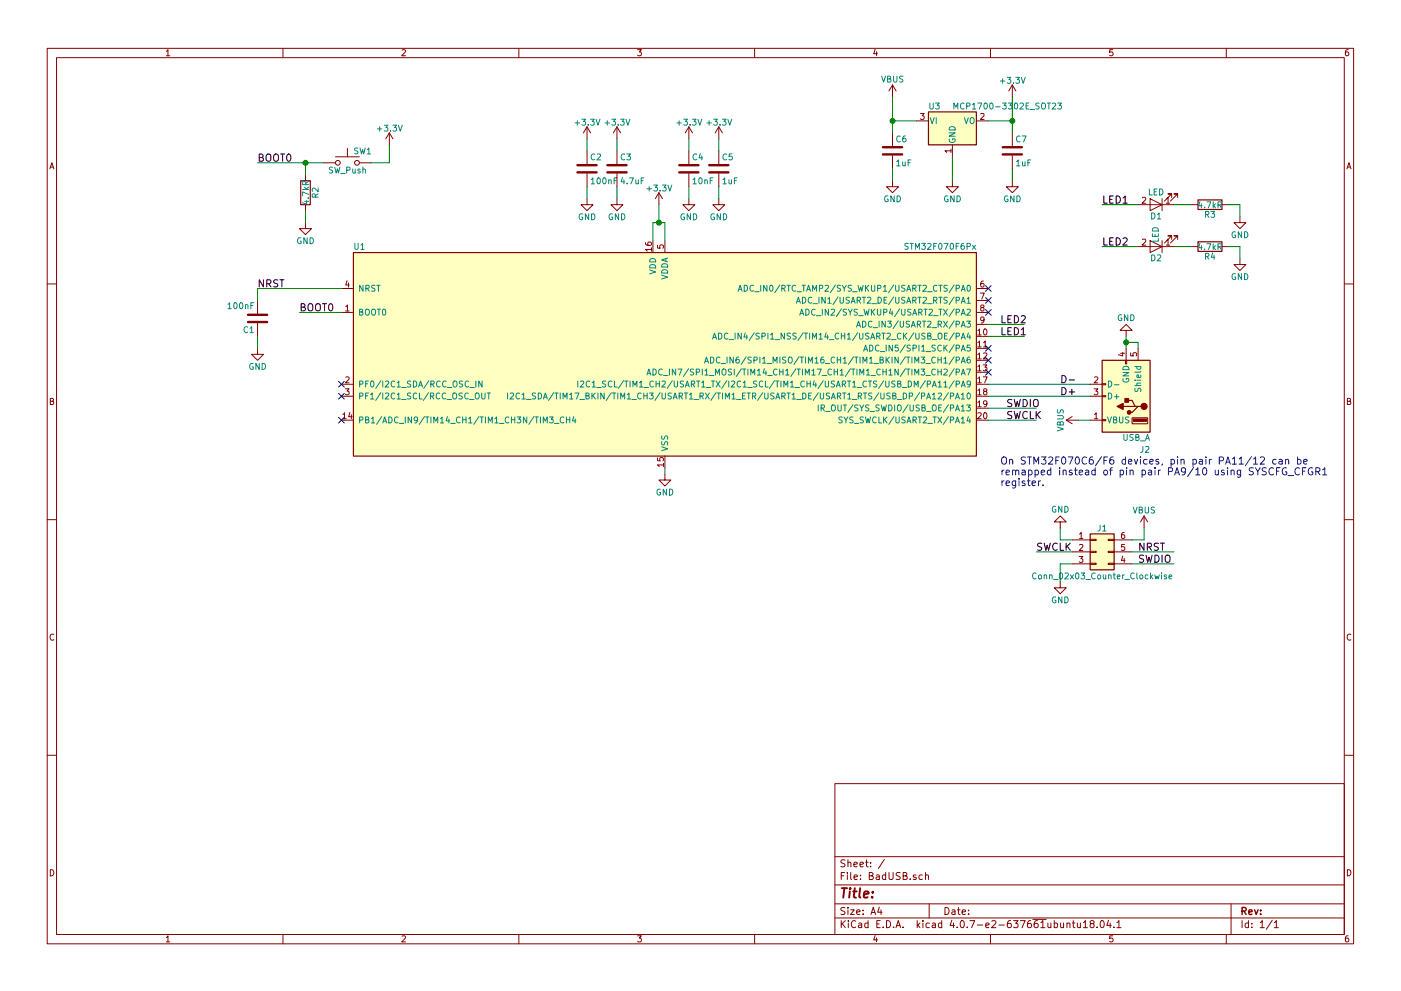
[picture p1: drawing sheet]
EESchema Schematic File Version 2
LIBS:BadUSB-rescue
LIBS:power
LIBS:device
LIBS:switches
LIBS:relays
LIBS:motors
LIBS:transistors
LIBS:conn
LIBS:linear
LIBS:regul
LIBS:74xx
LIBS:cmos4000
LIBS:adc-dac
LIBS:memory
LIBS:xilinx
LIBS:microcontrollers
LIBS:dsp
LIBS:microchip
LIBS:analog_switches
LIBS:motorola
LIBS:texas
LIBS:intel
LIBS:audio
LIBS:interface
LIBS:digital-audio
LIBS:philips
LIBS:display
LIBS:cypress
LIBS:siliconi
LIBS:opto
LIBS:atmel
LIBS:contrib
LIBS:valves
LIBS:stm32
LIBS:BadUSB-cache
EELAYER 25 0
EELAYER END
$Descr A4 11693 8268
encoding utf-8
Sheet 1 1
Title ""
Date ""
Rev ""
Comp ""
Comment1 ""
Comment2 ""
Comment3 ""
Comment4 ""
$EndDescr
$Comp
L LED D1
U 1 1
P 9650 1700
F 0 "D1" H 9650 1800 50  0000 C CNN
F 1 "LED" H 9650 1600 50  0000 C CNN
F 2 "w_smd_leds:Led_0603" H 9650 1700 50  0001 C CNN
F 3 "" H 9650 1700 50  0001 C CNN
	1    9650 1700
	-1   0    0    1   
$EndComp
$Comp
L LED D2
U 1 1
P 9650 2050
F 0 "D2" H 9650 2150 50  0000 C CNN
F 1 "LED" V 9650 1950 50  0000 C CNN
F 2 "w_smd_leds:Led_0603" H 9650 2050 50  0001 C CNN
F 3 "" H 9650 2050 50  0001 C CNN
	1    9650 2050
	-1   0    0    1   
$EndComp
$Comp
L USB_A J2
U 1 1
P 9400 3300
F 0 "J2" H 9200 3750 50  0000 L CNN
F 1 "USB_A" H 9200 3650 50  0000 L CNN
F 2 "USB:USB_A_RECEPTACLE" H 9550 3250 50  0001 C CNN
F 3 "" H 9550 3250 50  0001 C CNN
	1    9400 3300
	-1   0    0    1   
$EndComp
$Comp
L STM32F070F6Px U1
U 1 1
P 5550 3000
F 0 "U1" H 2950 3925 50  0000 L BNN
F 1 "STM32F070F6Px" H 8150 3925 50  0000 R BNN
F 2 "w_smd_dil:tssop-20" H 8150 3875 50  0001 R TNN
F 3 "" H 5550 3000 50  0001 C CNN
	1    5550 3000
	1    0    0    -1  
$EndComp
$Comp
L +3.3V-RESCUE-BadUSB #PWR01
U 1 1
P 5500 1700
F 0 "#PWR01" H 5500 1550 50  0001 C CNN
F 1 "+3.3V" H 5500 1840 50  0000 C CNN
F 2 "" H 5500 1700 50  0001 C CNN
F 3 "" H 5500 1700 50  0001 C CNN
	1    5500 1700
	1    0    0    -1  
$EndComp
Wire Wire Line
	5450 2000 5450 1850
Wire Wire Line
	5450 1850 5550 1850
Wire Wire Line
	5550 1850 5550 2000
Wire Wire Line
	5500 1850 5500 1700
Connection ~ 5500 1850
$Comp
L C C2
U 1 1
P 4900 1400
F 0 "C2" H 4925 1500 50  0000 L CNN
F 1 "100nF" H 4925 1300 50  0000 L CNN
F 2 "w_smd_cap:c_0603" H 4938 1250 50  0001 C CNN
F 3 "" H 4900 1400 50  0001 C CNN
	1    4900 1400
	1    0    0    -1  
$EndComp
$Comp
L C C3
U 1 1
P 5150 1400
F 0 "C3" H 5175 1500 50  0000 L CNN
F 1 "4.7uF" H 5175 1300 50  0000 L CNN
F 2 "w_smd_cap:c_0603" H 5188 1250 50  0001 C CNN
F 3 "" H 5150 1400 50  0001 C CNN
	1    5150 1400
	1    0    0    -1  
$EndComp
$Comp
L C C4
U 1 1
P 5750 1400
F 0 "C4" H 5775 1500 50  0000 L CNN
F 1 "10nF" H 5775 1300 50  0000 L CNN
F 2 "w_smd_cap:c_0603" H 5788 1250 50  0001 C CNN
F 3 "" H 5750 1400 50  0001 C CNN
	1    5750 1400
	1    0    0    -1  
$EndComp
$Comp
L C C5
U 1 1
P 6000 1400
F 0 "C5" H 6025 1500 50  0000 L CNN
F 1 "1uF" H 6025 1300 50  0000 L CNN
F 2 "w_smd_cap:c_0603" H 6038 1250 50  0001 C CNN
F 3 "" H 6000 1400 50  0001 C CNN
	1    6000 1400
	1    0    0    -1  
$EndComp
$Comp
L +3.3V-RESCUE-BadUSB #PWR02
U 1 1
P 4900 1150
F 0 "#PWR02" H 4900 1000 50  0001 C CNN
F 1 "+3.3V" H 4900 1290 50  0000 C CNN
F 2 "" H 4900 1150 50  0001 C CNN
F 3 "" H 4900 1150 50  0001 C CNN
	1    4900 1150
	1    0    0    -1  
$EndComp
$Comp
L +3.3V-RESCUE-BadUSB #PWR03
U 1 1
P 5150 1150
F 0 "#PWR03" H 5150 1000 50  0001 C CNN
F 1 "+3.3V" H 5150 1290 50  0000 C CNN
F 2 "" H 5150 1150 50  0001 C CNN
F 3 "" H 5150 1150 50  0001 C CNN
	1    5150 1150
	1    0    0    -1  
$EndComp
$Comp
L +3.3V-RESCUE-BadUSB #PWR04
U 1 1
P 5750 1150
F 0 "#PWR04" H 5750 1000 50  0001 C CNN
F 1 "+3.3V" H 5750 1290 50  0000 C CNN
F 2 "" H 5750 1150 50  0001 C CNN
F 3 "" H 5750 1150 50  0001 C CNN
	1    5750 1150
	1    0    0    -1  
$EndComp
$Comp
L +3.3V-RESCUE-BadUSB #PWR05
U 1 1
P 6000 1150
F 0 "#PWR05" H 6000 1000 50  0001 C CNN
F 1 "+3.3V" H 6000 1290 50  0000 C CNN
F 2 "" H 6000 1150 50  0001 C CNN
F 3 "" H 6000 1150 50  0001 C CNN
	1    6000 1150
	1    0    0    -1  
$EndComp
$Comp
L GND-RESCUE-BadUSB #PWR06
U 1 1
P 4900 1650
F 0 "#PWR06" H 4900 1400 50  0001 C CNN
F 1 "GND" H 4900 1500 50  0000 C CNN
F 2 "" H 4900 1650 50  0001 C CNN
F 3 "" H 4900 1650 50  0001 C CNN
	1    4900 1650
	1    0    0    -1  
$EndComp
$Comp
L GND-RESCUE-BadUSB #PWR07
U 1 1
P 5150 1650
F 0 "#PWR07" H 5150 1400 50  0001 C CNN
F 1 "GND" H 5150 1500 50  0000 C CNN
F 2 "" H 5150 1650 50  0001 C CNN
F 3 "" H 5150 1650 50  0001 C CNN
	1    5150 1650
	1    0    0    -1  
$EndComp
$Comp
L GND-RESCUE-BadUSB #PWR08
U 1 1
P 5750 1650
F 0 "#PWR08" H 5750 1400 50  0001 C CNN
F 1 "GND" H 5750 1500 50  0000 C CNN
F 2 "" H 5750 1650 50  0001 C CNN
F 3 "" H 5750 1650 50  0001 C CNN
	1    5750 1650
	1    0    0    -1  
$EndComp
$Comp
L GND-RESCUE-BadUSB #PWR09
U 1 1
P 6000 1650
F 0 "#PWR09" H 6000 1400 50  0001 C CNN
F 1 "GND" H 6000 1500 50  0000 C CNN
F 2 "" H 6000 1650 50  0001 C CNN
F 3 "" H 6000 1650 50  0001 C CNN
	1    6000 1650
	1    0    0    -1  
$EndComp
Wire Wire Line
	4900 1150 4900 1250
Wire Wire Line
	5150 1150 5150 1250
Wire Wire Line
	5750 1150 5750 1250
Wire Wire Line
	6000 1150 6000 1250
Wire Wire Line
	6000 1550 6000 1650
Wire Wire Line
	5750 1550 5750 1650
Wire Wire Line
	5150 1550 5150 1650
Wire Wire Line
	4900 1550 4900 1650
$Comp
L GND-RESCUE-BadUSB #PWR010
U 1 1
P 5550 3950
F 0 "#PWR010" H 5550 3700 50  0001 C CNN
F 1 "GND" H 5550 3800 50  0000 C CNN
F 2 "" H 5550 3950 50  0001 C CNN
F 3 "" H 5550 3950 50  0001 C CNN
	1    5550 3950
	1    0    0    -1  
$EndComp
Wire Wire Line
	5550 3900 5550 3950
$Comp
L C C1
U 1 1
P 2150 2650
F 0 "C1" H 2175 2750 50  0000 L CNN
F 1 "100nF" H 2175 2550 50  0000 L CNN
F 2 "w_smd_cap:c_0603" H 2188 2500 50  0001 C CNN
F 3 "" H 2150 2650 50  0001 C CNN
	1    2150 2650
	-1   0    0    1   
$EndComp
$Comp
L GND-RESCUE-BadUSB #PWR012
U 1 1
P 2150 2900
F 0 "#PWR012" H 2150 2650 50  0001 C CNN
F 1 "GND" H 2150 2750 50  0000 C CNN
F 2 "" H 2150 2900 50  0001 C CNN
F 3 "" H 2150 2900 50  0001 C CNN
	1    2150 2900
	1    0    0    -1  
$EndComp
Wire Wire Line
	9100 3200 8250 3200
Wire Wire Line
	8250 3300 9100 3300
$Comp
L GND-RESCUE-BadUSB #PWR013
U 1 1
P 9400 2800
F 0 "#PWR013" H 9400 2550 50  0001 C CNN
F 1 "GND" H 9400 2650 50  0000 C CNN
F 2 "" H 9400 2800 50  0001 C CNN
F 3 "" H 9400 2800 50  0001 C CNN
	1    9400 2800
	-1   0    0    1   
$EndComp
Wire Wire Line
	9400 2800 9400 2900
$Comp
L MCP1700-3302E_SOT23 U3
U 1 1
P 7950 1000
F 0 "U3" H 7800 1125 50  0000 C CNN
F 1 "MCP1700-3302E_SOT23" H 7950 1125 50  0000 L CNN
F 2 "w_smd_trans:sot23" H 7950 1225 50  0001 C CNN
F 3 "" H 7950 1000 50  0001 C CNN
	1    7950 1000
	1    0    0    -1  
$EndComp
$Comp
L C C6
U 1 1
P 7450 1250
F 0 "C6" H 7475 1350 50  0000 L CNN
F 1 "1uF" H 7475 1150 50  0000 L CNN
F 2 "w_smd_cap:c_0603" H 7488 1100 50  0001 C CNN
F 3 "" H 7450 1250 50  0001 C CNN
	1    7450 1250
	1    0    0    -1  
$EndComp
$Comp
L C C7
U 1 1
P 8450 1250
F 0 "C7" H 8475 1350 50  0000 L CNN
F 1 "1uF" H 8475 1150 50  0000 L CNN
F 2 "w_smd_cap:c_0603" H 8488 1100 50  0001 C CNN
F 3 "" H 8450 1250 50  0001 C CNN
	1    8450 1250
	1    0    0    -1  
$EndComp
$Comp
L GND-RESCUE-BadUSB #PWR014
U 1 1
P 7950 1500
F 0 "#PWR014" H 7950 1250 50  0001 C CNN
F 1 "GND" H 7950 1350 50  0000 C CNN
F 2 "" H 7950 1500 50  0001 C CNN
F 3 "" H 7950 1500 50  0001 C CNN
	1    7950 1500
	1    0    0    -1  
$EndComp
$Comp
L +3.3V-RESCUE-BadUSB #PWR015
U 1 1
P 8450 800
F 0 "#PWR015" H 8450 650 50  0001 C CNN
F 1 "+3.3V" H 8450 940 50  0000 C CNN
F 2 "" H 8450 800 50  0001 C CNN
F 3 "" H 8450 800 50  0001 C CNN
	1    8450 800 
	1    0    0    -1  
$EndComp
$Comp
L VBUS #PWR016
U 1 1
P 9000 3500
F 0 "#PWR016" H 9000 3350 50  0001 C CNN
F 1 "VBUS" H 9000 3650 50  0000 C CNN
F 2 "" H 9000 3500 50  0001 C CNN
F 3 "" H 9000 3500 50  0001 C CNN
	1    9000 3500
	0    -1   -1   0   
$EndComp
Wire Wire Line
	9100 3500 9000 3500
$Comp
L VBUS #PWR017
U 1 1
P 7450 800
F 0 "#PWR017" H 7450 650 50  0001 C CNN
F 1 "VBUS" H 7450 950 50  0000 C CNN
F 2 "" H 7450 800 50  0001 C CNN
F 3 "" H 7450 800 50  0001 C CNN
	1    7450 800 
	1    0    0    -1  
$EndComp
Wire Wire Line
	7450 800  7450 1100
Wire Wire Line
	7650 1000 7450 1000
Connection ~ 7450 1000
Wire Wire Line
	7950 1300 7950 1500
Wire Wire Line
	8450 800  8450 1100
Wire Wire Line
	8250 1000 8450 1000
Connection ~ 8450 1000
$Comp
L GND-RESCUE-BadUSB #PWR018
U 1 1
P 7450 1500
F 0 "#PWR018" H 7450 1250 50  0001 C CNN
F 1 "GND" H 7450 1350 50  0000 C CNN
F 2 "" H 7450 1500 50  0001 C CNN
F 3 "" H 7450 1500 50  0001 C CNN
	1    7450 1500
	1    0    0    -1  
$EndComp
$Comp
L GND-RESCUE-BadUSB #PWR019
U 1 1
P 8450 1500
F 0 "#PWR019" H 8450 1250 50  0001 C CNN
F 1 "GND" H 8450 1350 50  0000 C CNN
F 2 "" H 8450 1500 50  0001 C CNN
F 3 "" H 8450 1500 50  0001 C CNN
	1    8450 1500
	1    0    0    -1  
$EndComp
Wire Wire Line
	8450 1400 8450 1500
Wire Wire Line
	7450 1400 7450 1500
Wire Wire Line
	2850 2400 2150 2400
Wire Wire Line
	2150 2400 2150 2500
Wire Wire Line
	2150 2800 2150 2900
Text Label 2150 2400 0    60   ~ 0
NRST
Text Notes 8350 4050 0    60   ~ 0
On STM32F070C6/F6 devices, pin pair PA11/12 can be \nremapped instead of pin pair PA9/10 using SYSCFG_CFGR1 \nregister.
Wire Wire Line
	8250 3500 8650 3500
Wire Wire Line
	8250 3400 8650 3400
Text Label 8400 3400 0    60   ~ 0
SWDIO
Text Label 8400 3500 0    60   ~ 0
SWCLK
$Comp
L Conn_02x03_Counter_Clockwise J1
U 1 1
P 9150 4600
F 0 "J1" H 9200 4800 50  0000 C CNN
F 1 "Conn_02x03_Counter_Clockwise" H 9200 4400 50  0000 C CNN
F 2 "w_pin_strip:pin_strip_2mm_3x2" H 9150 4600 50  0001 C CNN
F 3 "" H 9150 4600 50  0001 C CNN
	1    9150 4600
	1    0    0    -1  
$EndComp
$Comp
L GND-RESCUE-BadUSB #PWR020
U 1 1
P 8850 4400
F 0 "#PWR020" H 8850 4150 50  0001 C CNN
F 1 "GND" H 8850 4250 50  0000 C CNN
F 2 "" H 8850 4400 50  0001 C CNN
F 3 "" H 8850 4400 50  0001 C CNN
	1    8850 4400
	-1   0    0    1   
$EndComp
Wire Wire Line
	8950 4500 8850 4500
Wire Wire Line
	8850 4500 8850 4400
Wire Wire Line
	8950 4600 8650 4600
$Comp
L GND-RESCUE-BadUSB #PWR021
U 1 1
P 8850 4850
F 0 "#PWR021" H 8850 4600 50  0001 C CNN
F 1 "GND" H 8850 4700 50  0000 C CNN
F 2 "" H 8850 4850 50  0001 C CNN
F 3 "" H 8850 4850 50  0001 C CNN
	1    8850 4850
	1    0    0    -1  
$EndComp
Wire Wire Line
	8950 4700 8850 4700
Wire Wire Line
	8850 4700 8850 4850
Wire Wire Line
	9450 4700 9800 4700
Text Label 9500 4700 0    60   ~ 0
SWDIO
Text Label 8650 4600 0    60   ~ 0
SWCLK
Wire Wire Line
	9450 4600 9800 4600
Text Label 9500 4600 0    60   ~ 0
NRST
$Comp
L VBUS #PWR022
U 1 1
P 9550 4400
F 0 "#PWR022" H 9550 4250 50  0001 C CNN
F 1 "VBUS" H 9550 4550 50  0000 C CNN
F 2 "" H 9550 4400 50  0001 C CNN
F 3 "" H 9550 4400 50  0001 C CNN
	1    9550 4400
	1    0    0    -1  
$EndComp
Wire Wire Line
	9450 4500 9550 4500
Wire Wire Line
	9550 4500 9550 4400
$Comp
L SW_Push SW1
U 1 1
P 2900 1350
F 0 "SW1" H 2950 1450 50  0000 L CNN
F 1 "SW_Push" H 2900 1290 50  0000 C CNN
F 2 "w_switch:smd_push" H 2900 1550 50  0001 C CNN
F 3 "" H 2900 1550 50  0001 C CNN
	1    2900 1350
	1    0    0    -1  
$EndComp
$Comp
L +3.3V-RESCUE-BadUSB #PWR023
U 1 1
P 3250 1200
F 0 "#PWR023" H 3250 1050 50  0001 C CNN
F 1 "+3.3V" H 3250 1340 50  0000 C CNN
F 2 "" H 3250 1200 50  0001 C CNN
F 3 "" H 3250 1200 50  0001 C CNN
	1    3250 1200
	1    0    0    -1  
$EndComp
$Comp
L R R2
U 1 1
P 2550 1600
F 0 "R2" V 2630 1600 50  0000 C CNN
F 1 "4.7kR" V 2550 1600 50  0000 C CNN
F 2 "w_smd_resistors:r_0603" V 2480 1600 50  0001 C CNN
F 3 "" H 2550 1600 50  0001 C CNN
	1    2550 1600
	1    0    0    -1  
$EndComp
$Comp
L GND-RESCUE-BadUSB #PWR024
U 1 1
P 2550 1850
F 0 "#PWR024" H 2550 1600 50  0001 C CNN
F 1 "GND" H 2550 1700 50  0000 C CNN
F 2 "" H 2550 1850 50  0001 C CNN
F 3 "" H 2550 1850 50  0001 C CNN
	1    2550 1850
	1    0    0    -1  
$EndComp
Connection ~ 2550 1350
$Comp
L R R3
U 1 1
P 10100 1700
F 0 "R3" V 10180 1700 50  0000 C CNN
F 1 "4.7kR" V 10100 1700 50  0000 C CNN
F 2 "w_smd_resistors:r_0603" V 10030 1700 50  0001 C CNN
F 3 "" H 10100 1700 50  0001 C CNN
	1    10100 1700
	0    1    1    0   
$EndComp
$Comp
L R R4
U 1 1
P 10100 2050
F 0 "R4" V 10180 2050 50  0000 C CNN
F 1 "4.7kR" V 10100 2050 50  0000 C CNN
F 2 "w_smd_resistors:r_0603" V 10030 2050 50  0001 C CNN
F 3 "" H 10100 2050 50  0001 C CNN
	1    10100 2050
	0    1    1    0   
$EndComp
$Comp
L GND-RESCUE-BadUSB #PWR025
U 1 1
P 10350 2150
F 0 "#PWR025" H 10350 1900 50  0001 C CNN
F 1 "GND" H 10350 2000 50  0000 C CNN
F 2 "" H 10350 2150 50  0001 C CNN
F 3 "" H 10350 2150 50  0001 C CNN
	1    10350 2150
	1    0    0    -1  
$EndComp
$Comp
L GND-RESCUE-BadUSB #PWR026
U 1 1
P 10350 1800
F 0 "#PWR026" H 10350 1550 50  0001 C CNN
F 1 "GND" H 10350 1650 50  0000 C CNN
F 2 "" H 10350 1800 50  0001 C CNN
F 3 "" H 10350 1800 50  0001 C CNN
	1    10350 1800
	1    0    0    -1  
$EndComp
Wire Wire Line
	9800 1700 9950 1700
Wire Wire Line
	9800 2050 9950 2050
Wire Wire Line
	10250 1700 10350 1700
Wire Wire Line
	10350 1700 10350 1800
Wire Wire Line
	10250 2050 10350 2050
Wire Wire Line
	10350 2050 10350 2150
Wire Wire Line
	9500 1700 9200 1700
Wire Wire Line
	9500 2050 9200 2050
Wire Wire Line
	8250 2800 8550 2800
Text Label 9200 1700 0    60   ~ 0
LED1
Text Label 9200 2050 0    60   ~ 0
LED2
Text Label 8350 2800 0    60   ~ 0
LED1
Text Label 8350 2700 0    60   ~ 0
LED2
NoConn ~ 8250 2400
NoConn ~ 8250 2600
NoConn ~ 8250 3000
NoConn ~ 8250 3100
NoConn ~ 2850 3500
Text Label 8850 3200 0    60   ~ 0
D-
Text Label 8850 3300 0    60   ~ 0
D+
Wire Wire Line
	8250 2700 8550 2700
NoConn ~ 8250 2900
NoConn ~ 2850 3200
NoConn ~ 2850 3300
Wire Wire Line
	9400 2850 9500 2850
Wire Wire Line
	9500 2850 9500 2900
Connection ~ 9400 2850
Wire Wire Line
	2150 1350 2700 1350
NoConn ~ 8250 2500
Wire Wire Line
	2500 2600 2850 2600
Text Label 2500 2600 0    60   ~ 0
BOOT0
Text Label 2150 1350 0    60   ~ 0
BOOT0
Wire Wire Line
	2550 1750 2550 1850
Wire Wire Line
	2550 1450 2550 1350
Wire Wire Line
	3100 1350 3250 1350
Wire Wire Line
	3250 1350 3250 1200
$EndSCHEMATC
